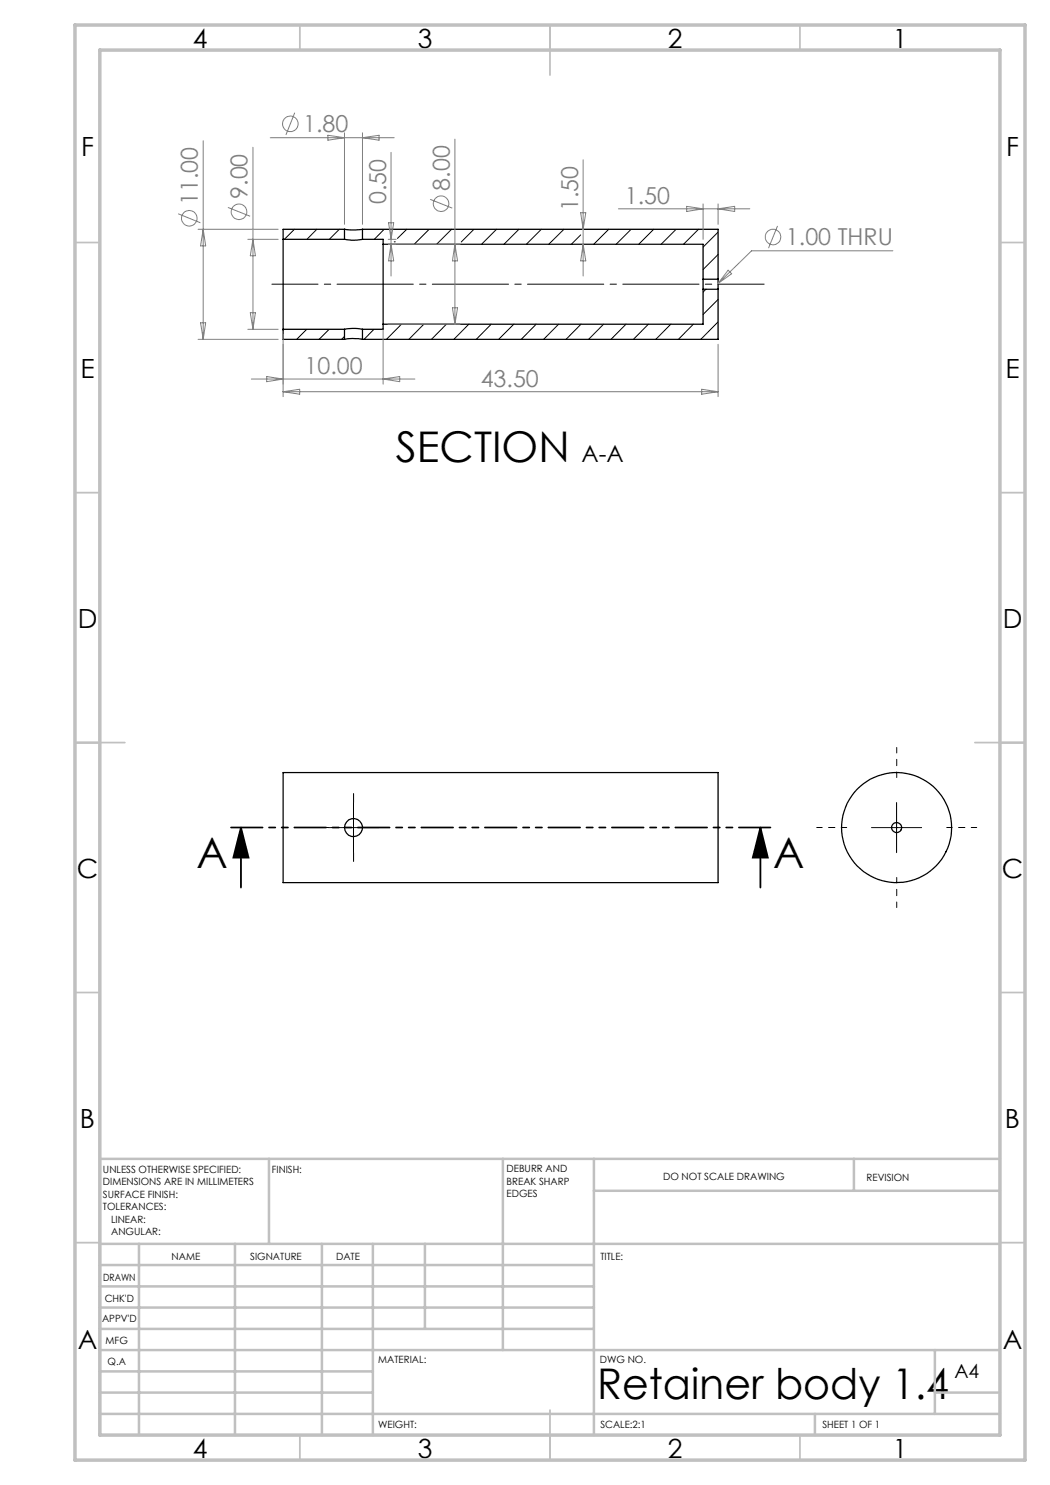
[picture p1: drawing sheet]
<svg xmlns="http://www.w3.org/2000/svg" width="210mm" height="297mm" viewBox="0 0 210 297" stroke-linecap="round" stroke-linejoin="round" font-family="sans-serif">
<g fill="none" stroke="#000" stroke-width=".25">
<path d="M56.6 47.9v18M56.6 47.9h12.3M68.9 45.9l1.4 .1 2.2-.1M68.9 47.9a8.8 8.8 0 0 0 3.6 0M68.9 45.9h-12.3v2M68.9 45.9v2M72.5 45.9h71.1v9.9M72.5 47.9h4.1v1M72.5 45.9v2M76.6 48.9v15.9M76.6 48.9h64v6.9M140.6 55.8v2.1"/>
<path d="M140.6 57.9v6.9h-64M140.6 57.9h3M140.6 55.8h3M143.6 55.8v2.1M143.6 57.9v10h-71.1M56.6 65.9v2h12.3M56.6 65.9h12.3M68.9 67.9l1.6-.2 2 .2M68.9 65.9a9.1 9.1 0 0 1 3.6 0M68.9 65.9v2M72.5 65.9v2M76.6 64.8v1.1h-4.1"/>
<path d="M56.6 154.5h87v22h-87z"/>
<circle cx="70.7" cy="165.5" r="1.79"/>
<circle cx="179.3" cy="165.5" r="11"/>
<circle cx="179.3" cy="165.5" r="1"/>
</g>
<g fill="none" stroke="#000" stroke-width=".2">
<path d="M58.9 45.9l-2 2M63.4 45.9l-2 2M67.9 45.9l-2 2M76.8 45.9l-1.9 2M78.8 48.4h.1M81.4 45.9l-1.9 1.8M85.8 45.9l-3 3M90.3 45.9l-3 3M94.8 45.9l-2.5 2.5M99.3 45.9l-3 3M103.8 45.9l-3 3M108.3 45.9l-3 3"/>
<path d="M112.8 45.9l-3.1 3M116.1 47l-1.8 1.9M121.7 45.9l-3 3M126.2 45.9l-3 3M130.7 45.9l-3 3M135.2 45.9l-3 3M139.7 45.9l-3 3M141.2 57.9l-.6 .5M143.6 59.9l-3 3M143.6 46.4l-3 3M143.6 50.9l-3 3M56.8 65.9l-.2 .2"/>
<path d="M61.3 65.9l-2 2M65.8 65.9l-2 2M68.9 67.3l-.6 .6M74.8 65.9l-2 2M80.3 64.8l-3 3.1M84.8 64.8l-3 3.1M89.3 64.8l-3 3.1M93.8 64.8l-3 3.1M98.2 64.8l-2.9 3.1M102.8 64.8l-3.1 3.1M107.2 64.8l-3 3.1M111.7 64.8l-3 3.1"/>
<path d="M116.2 64.8l-3 3.1M120.7 64.8l-3 3.1M125.2 64.8l-3 3.1M129.7 64.8l-3 3.1M134.2 64.8l-3 3.1M138.7 64.8l-3 3.1M143.6 64.4l-3.4 3.5M65.7 165.5h10M70.7 160.5v10M174.3 165.5h10M179.3 160.5v10"/>
</g>
<g fill="none" stroke="#808080" stroke-width=".2">
<path d="M40.6 28.1v39.8M50.6 29.5v36.4M54 27.5h24.8M58.9 22.5l-1.7 4.5M65.6 27.1l3.3 .4-3.3 .5zM68.9 26.6v18.3M72.5 26.6v18.3M72.5 27.5l3.3-.4v.9zM78.2 30.5v24.7M86 39.9l4.5 1.7M91 27.8v37M116.6 32v23.2"/>
<path d="M35.6 42.8l4.5 1.8M39.6 45.9h16M40.6 45.9l.5 3.3h-1zM45.6 41.5l4.4 1.7M49.6 47.9h6M50.6 47.9l.5 3.2h-1zM77.6 48.9h14.4M77.6 47.9h1.6M77.7 44.6h1l-.5 3.3zM78.2 48.9l.5 3.3h-1zM91 48.9l.5 3.3h-1zM116.1 42.5h1.1l-.6 3.4z"/>
<path d="M116.6 48.9l.6 3.3h-1.1zM123.7 41.8h26.3M137.3 41.3l3.3 .5-3.3 .5zM140.6 40.8v7.1M143.6 40.8v4.1M143.6 41.8l3.3-.5v1zM145.6 54l.7 .7-2.7 2zM155.5 45.2l-1.8 4.4M178.6 50.2h-28.3l-6.7 6.5M39.6 67.9h16M40.1 64.6h1l-.5 3.3zM49.6 65.9h6"/>
<path d="M50.1 62.5h1l-.5 3.4zM50.3 75.8h32.7M53.3 75.3l3.3 .5-3.3 .5zM56.6 78.3h87M56.6 78.3l3.3-.4v.9zM56.6 66.8v12.5M76.6 65.9v10.9M76.6 75.8l3.3-.5v1zM77.6 64.8h14.4M90.5 61.6h1l-.5 3.2zM140.3 77.9l3.3 .4-3.3 .5zM143.6 68.9v10.4"/>
<circle cx="58.1" cy="24.8" r="1.56"/>
<circle cx="37.8" cy="43.6" r="1.55"/>
<circle cx="47.8" cy="42.4" r="1.55"/>
<circle cx="88.2" cy="40.7" r="1.55"/>
<circle cx="154.6" cy="47.4" r="1.55"/>
</g>
<path d="M48.2 165.5l1.5 6h-3zM48.2 165.5v12M152.1 165.5l1.5 6h-3zM152.1 165.5v12" fill="none" stroke="#000" stroke-width=".35"/>
<path d="M152.8 56.8h-98.4" fill="none" stroke="#000" stroke-width=".2" stroke-dasharray="15.2 1.3 1.3 1.3" stroke-dashoffset="6"/>
<path d="M65.7 165.5h-1.8M70.7 160.5v-1.8M70.7 170.5v1.8M75.7 165.5h1.8" fill="none" stroke="#000" stroke-width=".2" stroke-dasharray="15.2 1.3 1.3 1.3"/>
<path d="M179.3 155.5v-6M169.3 165.5h-6M179.3 175.5v6M189.3 165.5h6" fill="none" stroke="#000" stroke-width=".2" stroke-dasharray="15.2 1.3 1.3 1.3" stroke-dashoffset="14.1"/>
<path d="M154.1 165.5h-107.9" fill="none" stroke="#000" stroke-width=".35" stroke-dasharray="6.3 1.3 1.3 1.3 1.3 1.3"/>
<g fill="none" stroke="#c0c0c0" stroke-width=".35">
<path d="M60 5v5M110 5v10M160 5v5M15 48.5h5M200 48.5h5M15 98.5h5M200 98.5h5M15 148.5h10M195 148.5h10M15 198.5h5M200 198.5h5M15 248.5h5"/>
<path d="M200 248.5h5M60 287v5M110 282v10M160 287v5"/>
</g>
<g fill="none" stroke="#c0c0c0" stroke-width=".5">
<path d="M53.8 231.8v17M100.6 231.8v38.2M118.8 231.8v55.2M118.8 238.2h81.2M170.8 231.8v6.4M200 231.8h-180v55.2M20 248.8h180M20 257.3h98.8M20 253h98.8M27.8 248.8v38.2M47 248.8v38.2M64.4 248.8v38.2"/>
<path d="M74.6 248.8v38.2M85 248.8v17M20 265.8h98.8M20 261.5h98.8M20 278.5h54.6M20 274.3h54.6M20 270h180M187 278.5h13M187 270v12.8M20 282.8h180M163 282.8v4.2"/>
</g>
<path d="M15 5h190v287h-190zM20 10h180v277h-180z" fill="none" stroke="#c0c0c0" stroke-width=".7"/>
<path d="M152.1 165.5l1.5 6h-3zM48.2 165.5l1.5 6h-3z" fill="#000"/>
<g font-size="8.5">
<text x="79.2" y="92.4">SECTION</text>
<text x="39.3" y="173.6">A</text>
<text x="154.6" y="173.6">A</text>
<text x="119.4" y="279.7">Retainer body 1.4</text>
</g>
<g font-size="5.3">
<text x="38.5" y="9.5">4</text>
<text x="83.5" y="9.5">3</text>
<text x="133.6" y="9.5">2</text>
<text x="178.6" y="9.5">1</text>
<text x="16.2" y="31.3">F</text>
<text x="201.2" y="31.3">F</text>
<text x="16.1" y="75.5">E</text>
<text x="201.1" y="75.5">E</text>
<text x="15.5" y="125.5">D</text>
<text x="200.5" y="125.5">D</text>
<text x="15.4" y="175.5">C</text>
<text x="200.4" y="175.5">C</text>
<text x="16" y="225.5">B</text>
<text x="201" y="225.5">B</text>
<text x="15.5" y="269.8">A</text>
<text x="200.5" y="269.8">A</text>
<text x="38.5" y="291.5">4</text>
<text x="83.5" y="291.5">3</text>
<text x="133.6" y="291.5">2</text>
<text x="178.6" y="291.5">1</text>
</g>
<g font-size="4.7" fill="#808080">
<text x="60.7" y="26.5">1.80</text>
<text x="39.6" y="41.1" transform="rotate(-90 39.6 41.1)">11.00</text>
<text x="49.5" y="39.8" transform="rotate(-90 49.5 39.8)">9.00</text>
<text x="77.2" y="40.8" transform="rotate(-90 77.2 40.8)">0.50</text>
<text x="89.9" y="38.2" transform="rotate(-90 89.9 38.2)">8.00</text>
<text x="125" y="40.8">1.50</text>
<text x="115.6" y="42.3" transform="rotate(-90 115.6 42.3)">1.50</text>
<text x="157.2" y="49.1">1.00 THRU</text>
<text x="60.9" y="74.8">10.00</text>
<text x="96.1" y="77.3">43.50</text>
</g>
<text font-size="4.7" x="116.3" y="92.4">A-A</text>
<text font-size="3.9" x="190.9" y="275.5">A4</text>
<g font-size="2">
<text x="20.6" y="234.6">UNLESS OTHERWISE SPECIFIED:</text>
<text x="20.6" y="237.1">DIMENSIONS ARE IN MILLIMETERS</text>
<text x="20.6" y="239.6">SURFACE FINISH:</text>
<text x="54.4" y="234.6">FINISH:</text>
<text x="101.3" y="234.5">DEBURR AND</text>
<text x="101.3" y="237">BREAK SHARP</text>
<text x="101.3" y="239.5">EDGES</text>
<text x="132.6" y="236">DO NOT SCALE DRAWING</text>
<text x="173.3" y="236.2">REVISION</text>
<text x="20.6" y="242.1">TOLERANCES:</text>
<text x="22.2" y="244.6">LINEAR:</text>
<text x="22.2" y="247.1">ANGULAR:</text>
<text x="34.3" y="252">NAME</text>
<text x="50" y="251.9">SIGNATURE</text>
<text x="67.2" y="251.9">DATE</text>
<text x="120.1" y="251.9">TITLE:</text>
<text x="20.6" y="256.1">DRAWN</text>
<text x="20.9" y="260.3">CHK'D</text>
<text x="20.4" y="264.4">APPV'D</text>
<text x="21.1" y="268.8">MFG</text>
<text x="21.5" y="273">Q.A</text>
<text x="75.6" y="272.5">MATERIAL:</text>
<text x="120" y="272.5">DWG NO.</text>
<text x="75.6" y="285.5">WEIGHT:</text>
<text x="120.1" y="285.6">SCALE:2:1</text>
<text x="164.5" y="285.6">SHEET 1 OF 1</text>
</g>
</svg>
